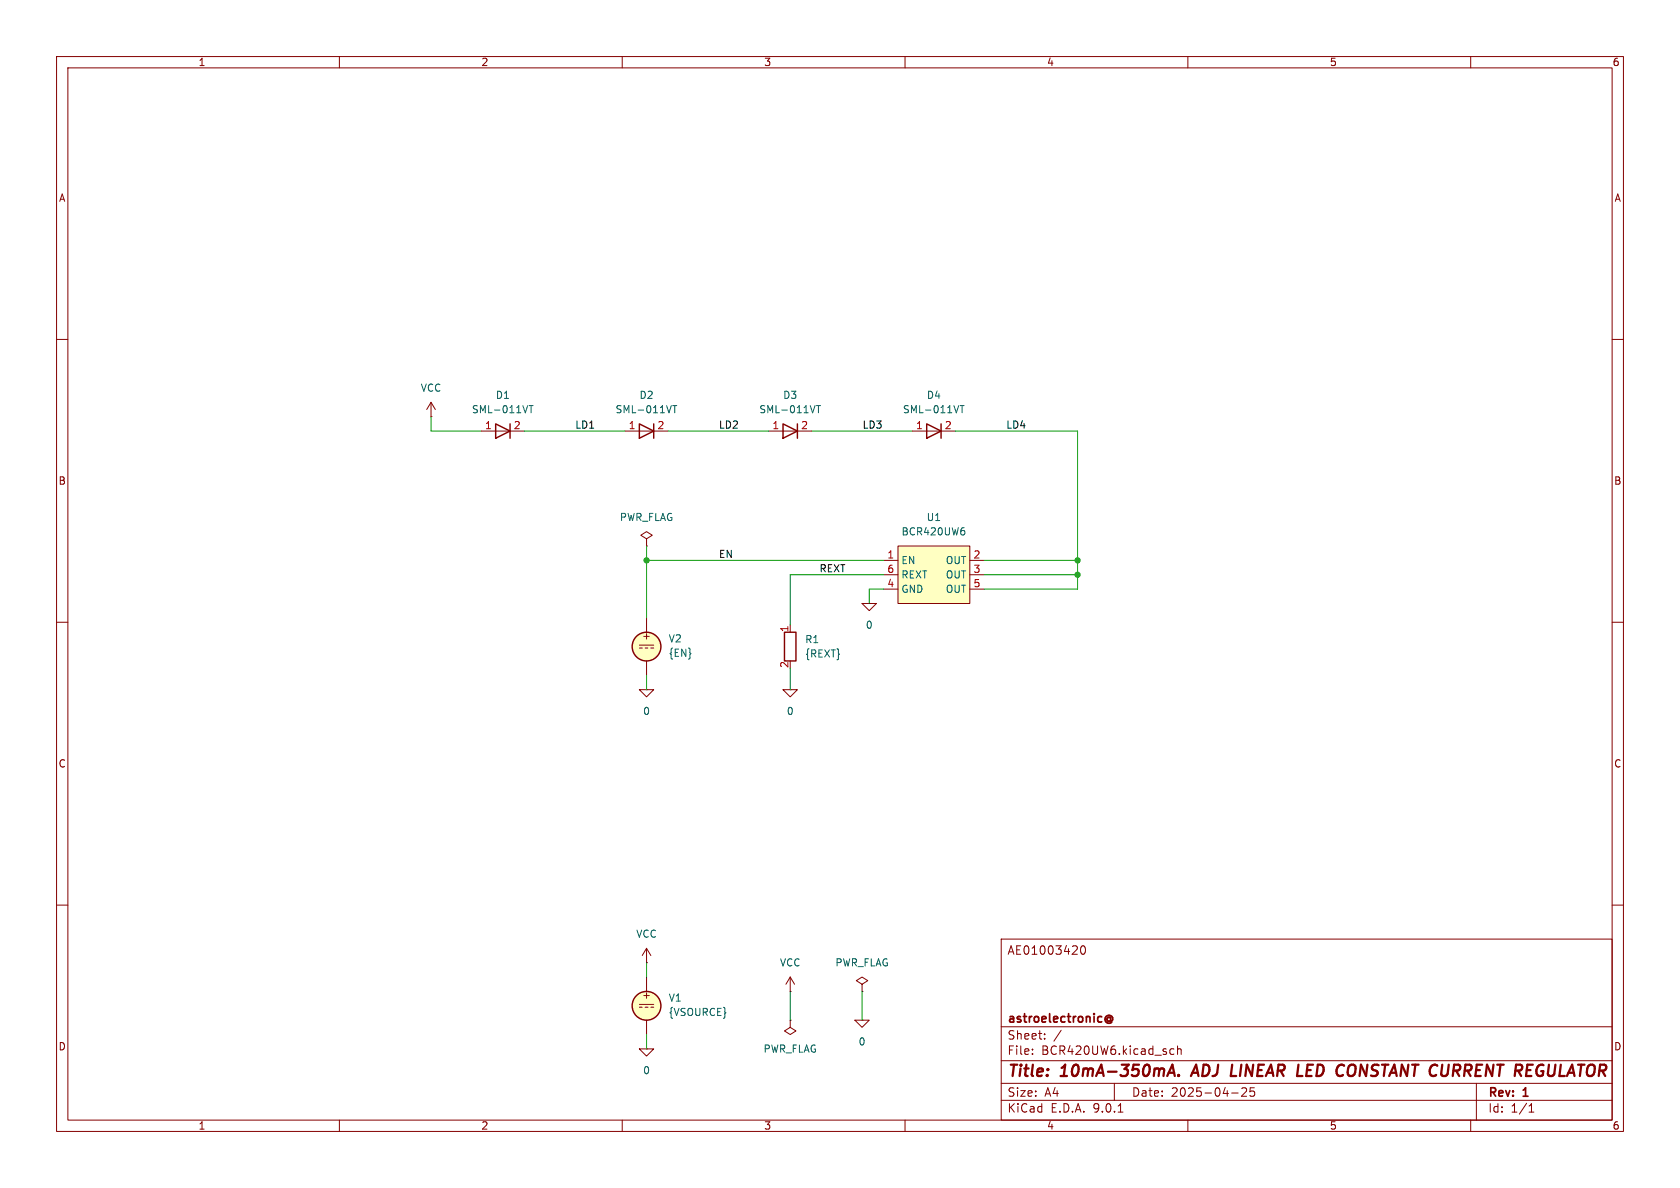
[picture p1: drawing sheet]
(kicad_sch
 (version 20250114)
 (generator "eeschema")
 (generator_version "9.0")
 (paper "A4")
 (title_block
  (title "10mA-350mA. ADJ LINEAR LED CONSTANT CURRENT REGULATOR")
  (date "2025-04-25")
  (rev "1")
  (company "astroelectronic@")
  (comment 4 "AE01003420"))
 (lib_symbols
  (symbol "BCR420UW6:0"
   (power)
   (pin_numbers (hide yes))
   (pin_names
    (offset 0) (hide yes)) (exclude_from_sim no) (in_bom yes) (on_board yes)
   (property "Reference" "#GND" (at 0 -5.08 0) (effects (font (size 1.27 1.27)) (hide yes)))
   (property "Value" "0" (at 0 -2.54 0) (effects (font (size 1.27 1.27))))
   (property "Footprint" "" (at 0 0 0) (effects (font (size 1.27 1.27)) (hide yes)))
   (property "Datasheet" "https://ngspice.sourceforge.io/docs/ngspice-html-manual/manual.xhtml#subsec_Circuit_elements__device" (at 0 -10.16 0) (effects (font (size 1.27 1.27)) (hide yes)))
   (property "Description" "0V reference potential for simulation" (at 0 -7.62 0) (effects (font (size 1.27 1.27)) (hide yes)))
   (symbol "0_0_1"
    (polyline (pts (xy -1.27 0) (xy 0 -1.27) (xy 1.27 0) (xy -1.27 0)) (stroke (width 0) (type default)) (fill (type none))))
   (symbol "0_1_1"
    (pin power_in line (at 0 0 0) (length 0) (name "~" (effects (font (size 1.016 1.016)))) (number "1" (effects (font (size 1.016 1.016))))))
   (embedded_fonts no))
  (symbol "BCR420UW6:BCR420UW6" (exclude_from_sim no) (in_bom yes) (on_board yes)
   (property "Reference" "U" (at 0 7.874 0) (effects (font (size 1.27 1.27))))
   (property "Value" "BCR420UW6" (at 0 6.096 0) (effects (font (size 1.27 1.27))))
   (property "Footprint" "" (at 0 0 0) (effects (font (size 1.27 1.27)) (hide yes)))
   (property "Datasheet" "" (at 0 0 0) (effects (font (size 1.27 1.27)) (hide yes)))
   (property "Description" "" (at 0 0 0) (effects (font (size 1.27 1.27)) (hide yes)))
   (symbol "BCR420UW6_1_1"
    (rectangle (start -6.35 5.08) (end 6.35 -5.08) (stroke (width 0) (type solid)) (fill (type background)))
    (pin passive line (at -8.89 2.54 0) (length 2.54) (name "EN" (effects (font (size 1.27 1.27)))) (number "1" (effects (font (size 1.27 1.27)))))
    (pin passive line (at -8.89 0 0) (length 2.54) (name "REXT" (effects (font (size 1.27 1.27)))) (number "6" (effects (font (size 1.27 1.27)))))
    (pin passive line (at -8.89 -2.54 0) (length 2.54) (name "GND" (effects (font (size 1.27 1.27)))) (number "4" (effects (font (size 1.27 1.27)))))
    (pin passive line (at 8.89 2.54 180) (length 2.54) (name "OUT" (effects (font (size 1.27 1.27)))) (number "2" (effects (font (size 1.27 1.27)))))
    (pin passive line (at 8.89 0 180) (length 2.54) (name "OUT" (effects (font (size 1.27 1.27)))) (number "3" (effects (font (size 1.27 1.27)))))
    (pin passive line (at 8.89 -2.54 180) (length 2.54) (name "OUT" (effects (font (size 1.27 1.27)))) (number "5" (effects (font (size 1.27 1.27))))))
   (embedded_fonts no))
  (symbol "BCR420UW6:PWR_FLAG"
   (power)
   (pin_numbers (hide yes))
   (pin_names
    (offset 0) (hide yes)) (exclude_from_sim no) (in_bom yes) (on_board yes)
   (property "Reference" "#FLG" (at 0 1.905 0) (effects (font (size 1.27 1.27)) (hide yes)))
   (property "Value" "PWR_FLAG" (at 0 3.81 0) (effects (font (size 1.27 1.27))))
   (property "Footprint" "" (at 0 0 0) (effects (font (size 1.27 1.27)) (hide yes)))
   (property "Datasheet" "~" (at 0 0 0) (effects (font (size 1.27 1.27)) (hide yes)))
   (property "Description" "Special symbol for telling ERC where power comes from" (at 0 0 0) (effects (font (size 1.27 1.27)) (hide yes)))
   (symbol "PWR_FLAG_0_0"
    (pin power_out line (at 0 0 90) (length 0) (name "~" (effects (font (size 1.27 1.27)))) (number "1" (effects (font (size 1.27 1.27))))))
   (symbol "PWR_FLAG_0_1"
    (polyline (pts (xy 0 0) (xy 0 1.27) (xy -1.016 1.905) (xy 0 2.54) (xy 1.016 1.905) (xy 0 1.27)) (stroke (width 0) (type default)) (fill (type none))))
   (embedded_fonts no))
  (symbol "BCR420UW6:R"
   (pin_names
    (offset 0) (hide yes)) (exclude_from_sim no) (in_bom yes) (on_board yes)
   (property "Reference" "R" (at 2.032 0 90) (effects (font (size 1.27 1.27))))
   (property "Value" "R" (at 0 0 90) (effects (font (size 1.27 1.27))))
   (property "Footprint" "" (at -1.778 0 90) (effects (font (size 1.27 1.27)) (hide yes)))
   (property "Datasheet" "~" (at 0 0 0) (effects (font (size 1.27 1.27)) (hide yes)))
   (property "Description" "Resistor" (at 0 0 0) (effects (font (size 1.27 1.27)) (hide yes)))
   (symbol "R_0_1"
    (rectangle (start -1.016 -2.54) (end 1.016 2.54) (stroke (width 0.254) (type default)) (fill (type none))))
   (symbol "R_1_1"
    (pin passive line (at 0 3.81 270) (length 1.27) (name "~" (effects (font (size 1.27 1.27)))) (number "1" (effects (font (size 1.27 1.27)))))
    (pin passive line (at 0 -3.81 90) (length 1.27) (name "~" (effects (font (size 1.27 1.27)))) (number "2" (effects (font (size 1.27 1.27))))))
   (embedded_fonts no))
  (symbol "BCR420UW6:SML-011VT"
   (pin_names
    (offset 1.016) (hide yes)) (exclude_from_sim no) (in_bom yes) (on_board yes)
   (property "Reference" "D" (at 0 2.54 0) (effects (font (size 1.27 1.27))))
   (property "Value" "SML-011VT" (at 0 -2.54 0) (effects (font (size 1.27 1.27))))
   (property "Footprint" "" (at 0 0 0) (effects (font (size 1.27 1.27)) (hide yes)))
   (property "Datasheet" "~" (at 0 0 0) (effects (font (size 1.27 1.27)) (hide yes)))
   (property "Description" "" (at 0 0 0) (effects (font (size 1.27 1.27)) (hide yes)))
   (symbol "SML-011VT_0_1"
    (polyline (pts (xy -1.27 1.27) (xy -1.27 -1.27)) (stroke (width 0.254) (type default)) (fill (type none)))
    (polyline (pts (xy 1.27 1.27) (xy 1.27 -1.27) (xy -1.27 0) (xy 1.27 1.27)) (stroke (width 0.254) (type default)) (fill (type none)))
    (polyline (pts (xy 1.27 0) (xy -1.27 0)) (stroke (width 0) (type default)) (fill (type none))))
   (symbol "SML-011VT_1_1"
    (pin passive line (at -3.81 0 0) (length 2.54) (name "K" (effects (font (size 1.27 1.27)))) (number "2" (effects (font (size 1.27 1.27)))))
    (pin passive line (at 3.81 0 180) (length 2.54) (name "A" (effects (font (size 1.27 1.27)))) (number "1" (effects (font (size 1.27 1.27))))))
   (embedded_fonts no))
  (symbol "BCR420UW6:VCC"
   (power)
   (pin_numbers (hide yes))
   (pin_names
    (offset 0) (hide yes)) (exclude_from_sim no) (in_bom yes) (on_board yes)
   (property "Reference" "#PWR" (at 0 -3.81 0) (effects (font (size 1.27 1.27)) (hide yes)))
   (property "Value" "VCC" (at 0 3.556 0) (effects (font (size 1.27 1.27))))
   (property "Footprint" "" (at 0 0 0) (effects (font (size 1.27 1.27)) (hide yes)))
   (property "Datasheet" "" (at 0 0 0) (effects (font (size 1.27 1.27)) (hide yes)))
   (property "Description" "Power symbol creates a global label with name \"VCC\"" (at 0 0 0) (effects (font (size 1.27 1.27)) (hide yes)))
   (symbol "VCC_0_1"
    (polyline (pts (xy -0.762 1.27) (xy 0 2.54)) (stroke (width 0) (type default)) (fill (type none)))
    (polyline (pts (xy 0 2.54) (xy 0.762 1.27)) (stroke (width 0) (type default)) (fill (type none)))
    (polyline (pts (xy 0 0) (xy 0 2.54)) (stroke (width 0) (type default)) (fill (type none))))
   (symbol "VCC_1_1"
    (pin power_in line (at 0 0 90) (length 0) (name "~" (effects (font (size 1.27 1.27)))) (number "1" (effects (font (size 1.27 1.27))))))
   (embedded_fonts no))
  (symbol "BCR420UW6:VDC"
   (pin_numbers (hide yes))
   (pin_names
    (offset 0.0254)) (exclude_from_sim no) (in_bom yes) (on_board yes)
   (property "Reference" "V" (at 2.54 2.54 0) (effects (font (size 1.27 1.27)) (justify left)))
   (property "Value" "1" (at 2.54 0 0) (effects (font (size 1.27 1.27)) (justify left)))
   (property "Footprint" "" (at 0 0 0) (effects (font (size 1.27 1.27)) (hide yes)))
   (property "Datasheet" "https://ngspice.sourceforge.io/docs/ngspice-html-manual/manual.xhtml#sec_Independent_Sources_for" (at 0 0 0) (effects (font (size 1.27 1.27)) (hide yes)))
   (property "Description" "Voltage source, DC" (at 0 0 0) (effects (font (size 1.27 1.27)) (hide yes)))
   (property "Sim.Pins" "1=+ 2=-" (at 0 0 0) (effects (font (size 1.27 1.27)) (hide yes)))
   (property "Sim.Type" "DC" (at 0 0 0) (effects (font (size 1.27 1.27)) (hide yes)))
   (property "Sim.Device" "V" (at 0 0 0) (effects (font (size 1.27 1.27)) (justify left) (hide yes)))
   (symbol "VDC_0_0"
    (polyline (pts (xy -1.27 0.254) (xy 1.27 0.254)) (stroke (width 0) (type default)) (fill (type none)))
    (polyline (pts (xy -0.762 -0.254) (xy -1.27 -0.254)) (stroke (width 0) (type default)) (fill (type none)))
    (polyline (pts (xy 0.254 -0.254) (xy -0.254 -0.254)) (stroke (width 0) (type default)) (fill (type none)))
    (polyline (pts (xy 1.27 -0.254) (xy 0.762 -0.254)) (stroke (width 0) (type default)) (fill (type none)))
    (text "+" (at 0 1.905 0) (effects (font (size 1.27 1.27)))))
   (symbol "VDC_0_1"
    (circle (center 0 0) (radius 2.54) (stroke (width 0.254) (type default)) (fill (type background))))
   (symbol "VDC_1_1"
    (pin passive line (at 0 5.08 270) (length 2.54) (name "~" (effects (font (size 1.27 1.27)))) (number "1" (effects (font (size 1.27 1.27)))))
    (pin passive line (at 0 -5.08 90) (length 2.54) (name "~" (effects (font (size 1.27 1.27)))) (number "2" (effects (font (size 1.27 1.27))))))
   (embedded_fonts no)))
 (junction
  (at 114.3 99.06)
  (diameter 0)
  (color 0 0 0 0))
 (junction
  (at 190.5 99.06)
  (diameter 0)
  (color 0 0 0 0))
 (junction
  (at 190.5 101.6)
  (diameter 0)
  (color 0 0 0 0))
 (wire
  (pts (xy 139.7 110.49) (xy 139.7 101.6))
  (stroke (width 0) (type default)))
 (wire
  (pts (xy 156.21 99.06) (xy 114.3 99.06))
  (stroke (width 0) (type default)))
 (wire
  (pts (xy 114.3 170.18) (xy 114.3 172.72))
  (stroke (width 0) (type default)))
 (wire
  (pts (xy 76.2 73.66) (xy 76.2 76.2))
  (stroke (width 0) (type default)))
 (wire
  (pts (xy 114.3 99.06) (xy 114.3 109.22))
  (stroke (width 0) (type default)))
 (wire
  (pts (xy 92.71 76.2) (xy 110.49 76.2))
  (stroke (width 0) (type default)))
 (wire
  (pts (xy 139.7 118.11) (xy 139.7 121.92))
  (stroke (width 0) (type default)))
 (wire
  (pts (xy 118.11 76.2) (xy 135.89 76.2))
  (stroke (width 0) (type default)))
 (wire
  (pts (xy 76.2 76.2) (xy 85.09 76.2))
  (stroke (width 0) (type default)))
 (wire
  (pts (xy 153.67 104.14) (xy 156.21 104.14))
  (stroke (width 0) (type default)))
 (wire
  (pts (xy 114.3 96.52) (xy 114.3 99.06))
  (stroke (width 0) (type default)))
 (wire
  (pts (xy 190.5 99.06) (xy 173.99 99.06))
  (stroke (width 0) (type default)))
 (wire
  (pts (xy 139.7 101.6) (xy 156.21 101.6))
  (stroke (width 0) (type default)))
 (wire
  (pts (xy 153.67 106.68) (xy 153.67 104.14))
  (stroke (width 0) (type default)))
 (wire
  (pts (xy 173.99 104.14) (xy 190.5 104.14))
  (stroke (width 0) (type default)))
 (wire
  (pts (xy 139.7 175.26) (xy 139.7 180.34))
  (stroke (width 0) (type default)))
 (wire
  (pts (xy 143.51 76.2) (xy 161.29 76.2))
  (stroke (width 0) (type default)))
 (wire
  (pts (xy 114.3 119.38) (xy 114.3 121.92))
  (stroke (width 0) (type default)))
 (wire
  (pts (xy 190.5 76.2) (xy 190.5 99.06))
  (stroke (width 0) (type default)))
 (wire
  (pts (xy 190.5 101.6) (xy 190.5 99.06))
  (stroke (width 0) (type default)))
 (wire
  (pts (xy 168.91 76.2) (xy 190.5 76.2))
  (stroke (width 0) (type default)))
 (wire
  (pts (xy 152.4 175.26) (xy 152.4 180.34))
  (stroke (width 0) (type default)))
 (wire
  (pts (xy 173.99 101.6) (xy 190.5 101.6))
  (stroke (width 0) (type default)))
 (wire
  (pts (xy 190.5 104.14) (xy 190.5 101.6))
  (stroke (width 0) (type default)))
 (wire
  (pts (xy 114.3 182.88) (xy 114.3 185.42))
  (stroke (width 0) (type default)))
 (label "EN"
  (at 127 99.06 0)
  (effects (font (size 1.27 1.27)) (justify left bottom)))
 (label "LD4"
  (at 177.8 76.2 0)
  (effects (font (size 1.27 1.27)) (justify left bottom)))
 (label "REXT"
  (at 144.78 101.6 0)
  (effects (font (size 1.27 1.27)) (justify left bottom)))
 (label "LD1"
  (at 101.6 76.2 0)
  (effects (font (size 1.27 1.27)) (justify left bottom)))
 (label "LD3"
  (at 152.4 76.2 0)
  (effects (font (size 1.27 1.27)) (justify left bottom)))
 (label "LD2"
  (at 127 76.2 0)
  (effects (font (size 1.27 1.27)) (justify left bottom)))
 (symbol
  (lib_id "BCR420UW6:VDC")
  (at 114.3 177.8 0)
  (unit 1)
  (exclude_from_sim no)
  (in_bom yes)
  (on_board yes)
  (dnp no)
  (fields_autoplaced yes)
  (property "Reference" "V1" (at 118.11 176.4001 0) (effects (font (size 1.27 1.27)) (justify left)))
  (property "Value" "{VSOURCE}" (at 118.11 178.9401 0) (effects (font (size 1.27 1.27)) (justify left)))
  (property "Footprint" "" (at 114.3 177.8 0) (effects (font (size 1.27 1.27)) (hide yes)))
  (property "Datasheet" "https://ngspice.sourceforge.io/docs/ngspice-html-manual/manual.xhtml#sec_Independent_Sources_for" (at 114.3 177.8 0) (effects (font (size 1.27 1.27)) (hide yes)))
  (property "Description" "Voltage source, DC" (at 114.3 177.8 0) (effects (font (size 1.27 1.27)) (hide yes)))
  (property "Sim.Pins" "1=+ 2=-" (at 114.3 177.8 0) (effects (font (size 1.27 1.27)) (hide yes)))
  (property "Sim.Type" "DC" (at 114.3 177.8 0) (effects (font (size 1.27 1.27)) (hide yes)))
  (property "Sim.Device" "V" (at 114.3 177.8 0) (effects (font (size 1.27 1.27)) (justify left) (hide yes)))
  (pin "1")
  (pin "2"))
 (symbol
  (lib_id "BCR420UW6:PWR_FLAG")
  (at 139.7 180.34 180)
  (unit 1)
  (exclude_from_sim no)
  (in_bom yes)
  (on_board yes)
  (dnp no)
  (fields_autoplaced yes)
  (property "Reference" "#FLG03" (at 139.7 182.245 0) (effects (font (size 1.27 1.27)) (hide yes)))
  (property "Value" "PWR_FLAG" (at 139.7 185.42 0) (effects (font (size 1.27 1.27))))
  (property "Footprint" "" (at 139.7 180.34 0) (effects (font (size 1.27 1.27)) (hide yes)))
  (property "Datasheet" "~" (at 139.7 180.34 0) (effects (font (size 1.27 1.27)) (hide yes)))
  (property "Description" "Special symbol for telling ERC where power comes from" (at 139.7 180.34 0) (effects (font (size 1.27 1.27)) (hide yes)))
  (pin "1"))
 (symbol
  (lib_id "BCR420UW6:SML-011VT")
  (at 88.9 76.2 180)
  (unit 1)
  (exclude_from_sim no)
  (in_bom yes)
  (on_board yes)
  (dnp no)
  (fields_autoplaced yes)
  (property "Reference" "D1" (at 88.9 69.85 0) (effects (font (size 1.27 1.27))))
  (property "Value" "SML-011VT" (at 88.9 72.39 0) (effects (font (size 1.27 1.27))))
  (property "Footprint" "" (at 88.9 76.2 0) (effects (font (size 1.27 1.27)) (hide yes)))
  (property "Datasheet" "~" (at 88.9 76.2 0) (effects (font (size 1.27 1.27)) (hide yes)))
  (property "Description" "" (at 88.9 76.2 0) (effects (font (size 1.27 1.27)) (hide yes)))
  (property "Sim.Library" "SML-011VT_SPICE.lib" (at 88.9 76.2 0) (effects (font (size 1.27 1.27)) (hide yes)))
  (property "Sim.Name" "SML-011VT" (at 88.9 76.2 0) (effects (font (size 1.27 1.27)) (hide yes)))
  (property "Sim.Device" "D" (at 88.9 76.2 0) (effects (font (size 1.27 1.27)) (hide yes)))
  (property "Sim.Pins" "1=A 2=K" (at 88.9 76.2 0) (effects (font (size 1.27 1.27)) (hide yes)))
  (pin "2")
  (pin "1"))
 (symbol
  (lib_id "BCR420UW6:VDC")
  (at 114.3 114.3 0)
  (unit 1)
  (exclude_from_sim no)
  (in_bom yes)
  (on_board yes)
  (dnp no)
  (fields_autoplaced yes)
  (property "Reference" "V2" (at 118.11 112.9001 0) (effects (font (size 1.27 1.27)) (justify left)))
  (property "Value" "{EN}" (at 118.11 115.4401 0) (effects (font (size 1.27 1.27)) (justify left)))
  (property "Footprint" "" (at 114.3 114.3 0) (effects (font (size 1.27 1.27)) (hide yes)))
  (property "Datasheet" "https://ngspice.sourceforge.io/docs/ngspice-html-manual/manual.xhtml#sec_Independent_Sources_for" (at 114.3 114.3 0) (effects (font (size 1.27 1.27)) (hide yes)))
  (property "Description" "Voltage source, DC" (at 114.3 114.3 0) (effects (font (size 1.27 1.27)) (hide yes)))
  (property "Sim.Pins" "1=+ 2=-" (at 114.3 114.3 0) (effects (font (size 1.27 1.27)) (hide yes)))
  (property "Sim.Type" "DC" (at 114.3 114.3 0) (effects (font (size 1.27 1.27)) (hide yes)))
  (property "Sim.Device" "V" (at 114.3 114.3 0) (effects (font (size 1.27 1.27)) (justify left) (hide yes)))
  (pin "1")
  (pin "2"))
 (symbol
  (lib_id "BCR420UW6:SML-011VT")
  (at 114.3 76.2 180)
  (unit 1)
  (exclude_from_sim no)
  (in_bom yes)
  (on_board yes)
  (dnp no)
  (fields_autoplaced yes)
  (property "Reference" "D2" (at 114.3 69.85 0) (effects (font (size 1.27 1.27))))
  (property "Value" "SML-011VT" (at 114.3 72.39 0) (effects (font (size 1.27 1.27))))
  (property "Footprint" "" (at 114.3 76.2 0) (effects (font (size 1.27 1.27)) (hide yes)))
  (property "Datasheet" "~" (at 114.3 76.2 0) (effects (font (size 1.27 1.27)) (hide yes)))
  (property "Description" "" (at 114.3 76.2 0) (effects (font (size 1.27 1.27)) (hide yes)))
  (property "Sim.Library" "SML-011VT_SPICE.lib" (at 114.3 76.2 0) (effects (font (size 1.27 1.27)) (hide yes)))
  (property "Sim.Name" "SML-011VT" (at 114.3 76.2 0) (effects (font (size 1.27 1.27)) (hide yes)))
  (property "Sim.Device" "D" (at 114.3 76.2 0) (effects (font (size 1.27 1.27)) (hide yes)))
  (property "Sim.Pins" "1=A 2=K" (at 114.3 76.2 0) (effects (font (size 1.27 1.27)) (hide yes)))
  (pin "2")
  (pin "1"))
 (symbol
  (lib_id "BCR420UW6:BCR420UW6")
  (at 165.1 101.6 0)
  (unit 1)
  (exclude_from_sim no)
  (in_bom yes)
  (on_board yes)
  (dnp no)
  (fields_autoplaced yes)
  (property "Reference" "U1" (at 165.1 91.44 0) (effects (font (size 1.27 1.27))))
  (property "Value" "BCR420UW6" (at 165.1 93.98 0) (effects (font (size 1.27 1.27))))
  (property "Footprint" "" (at 165.1 101.6 0) (effects (font (size 1.27 1.27)) (hide yes)))
  (property "Datasheet" "" (at 165.1 101.6 0) (effects (font (size 1.27 1.27)) (hide yes)))
  (property "Description" "" (at 165.1 101.6 0) (effects (font (size 1.27 1.27)) (hide yes)))
  (property "Sim.Library" "BCR420UW6.spice.txt" (at 165.1 101.6 0) (effects (font (size 1.27 1.27)) (hide yes)))
  (property "Sim.Name" "BCR420UW6" (at 165.1 101.6 0) (effects (font (size 1.27 1.27)) (hide yes)))
  (property "Sim.Device" "SUBCKT" (at 165.1 101.6 0) (effects (font (size 1.27 1.27)) (hide yes)))
  (property "Sim.Pins" "1=1 2=2 3=3 4=4 5=5 6=6" (at 165.1 101.6 0) (effects (font (size 1.27 1.27)) (hide yes)))
  (pin "2")
  (pin "5")
  (pin "4")
  (pin "6")
  (pin "1")
  (pin "3"))
 (symbol
  (lib_id "BCR420UW6:0")
  (at 152.4 180.34 0)
  (unit 1)
  (exclude_from_sim no)
  (in_bom yes)
  (on_board yes)
  (dnp no)
  (fields_autoplaced yes)
  (property "Reference" "#GND05" (at 152.4 185.42 0) (effects (font (size 1.27 1.27)) (hide yes)))
  (property "Value" "0" (at 152.4 184.15 0) (effects (font (size 1.27 1.27))))
  (property "Footprint" "" (at 152.4 180.34 0) (effects (font (size 1.27 1.27)) (hide yes)))
  (property "Datasheet" "https://ngspice.sourceforge.io/docs/ngspice-html-manual/manual.xhtml#subsec_Circuit_elements__device" (at 152.4 190.5 0) (effects (font (size 1.27 1.27)) (hide yes)))
  (property "Description" "0V reference potential for simulation" (at 152.4 187.96 0) (effects (font (size 1.27 1.27)) (hide yes)))
  (pin "1"))
 (symbol
  (lib_id "BCR420UW6:VCC")
  (at 139.7 175.26 0)
  (unit 1)
  (exclude_from_sim no)
  (in_bom yes)
  (on_board yes)
  (dnp no)
  (fields_autoplaced yes)
  (property "Reference" "#PWR03" (at 139.7 179.07 0) (effects (font (size 1.27 1.27)) (hide yes)))
  (property "Value" "VCC" (at 139.7 170.18 0) (effects (font (size 1.27 1.27))))
  (property "Footprint" "" (at 139.7 175.26 0) (effects (font (size 1.27 1.27)) (hide yes)))
  (property "Datasheet" "" (at 139.7 175.26 0) (effects (font (size 1.27 1.27)) (hide yes)))
  (property "Description" "Power symbol creates a global label with name \"VCC\"" (at 139.7 175.26 0) (effects (font (size 1.27 1.27)) (hide yes)))
  (pin "1"))
 (symbol
  (lib_id "BCR420UW6:0")
  (at 153.67 106.68 0)
  (unit 1)
  (exclude_from_sim no)
  (in_bom yes)
  (on_board yes)
  (dnp no)
  (fields_autoplaced yes)
  (property "Reference" "#GND03" (at 153.67 111.76 0) (effects (font (size 1.27 1.27)) (hide yes)))
  (property "Value" "0" (at 153.67 110.49 0) (effects (font (size 1.27 1.27))))
  (property "Footprint" "" (at 153.67 106.68 0) (effects (font (size 1.27 1.27)) (hide yes)))
  (property "Datasheet" "https://ngspice.sourceforge.io/docs/ngspice-html-manual/manual.xhtml#subsec_Circuit_elements__device" (at 153.67 116.84 0) (effects (font (size 1.27 1.27)) (hide yes)))
  (property "Description" "0V reference potential for simulation" (at 153.67 114.3 0) (effects (font (size 1.27 1.27)) (hide yes)))
  (pin "1"))
 (symbol
  (lib_id "BCR420UW6:R")
  (at 139.7 114.3 0)
  (unit 1)
  (exclude_from_sim no)
  (in_bom yes)
  (on_board yes)
  (dnp no)
  (fields_autoplaced yes)
  (property "Reference" "R1" (at 142.24 113.0299 0) (effects (font (size 1.27 1.27)) (justify left)))
  (property "Value" "{REXT}" (at 142.24 115.5699 0) (effects (font (size 1.27 1.27)) (justify left)))
  (property "Footprint" "" (at 137.922 114.3 90) (effects (font (size 1.27 1.27)) (hide yes)))
  (property "Datasheet" "~" (at 139.7 114.3 0) (effects (font (size 1.27 1.27)) (hide yes)))
  (property "Description" "Resistor" (at 139.7 114.3 0) (effects (font (size 1.27 1.27)) (hide yes)))
  (pin "1")
  (pin "2"))
 (symbol
  (lib_id "BCR420UW6:0")
  (at 139.7 121.92 0)
  (unit 1)
  (exclude_from_sim no)
  (in_bom yes)
  (on_board yes)
  (dnp no)
  (fields_autoplaced yes)
  (property "Reference" "#GND02" (at 139.7 127 0) (effects (font (size 1.27 1.27)) (hide yes)))
  (property "Value" "0" (at 139.7 125.73 0) (effects (font (size 1.27 1.27))))
  (property "Footprint" "" (at 139.7 121.92 0) (effects (font (size 1.27 1.27)) (hide yes)))
  (property "Datasheet" "https://ngspice.sourceforge.io/docs/ngspice-html-manual/manual.xhtml#subsec_Circuit_elements__device" (at 139.7 132.08 0) (effects (font (size 1.27 1.27)) (hide yes)))
  (property "Description" "0V reference potential for simulation" (at 139.7 129.54 0) (effects (font (size 1.27 1.27)) (hide yes)))
  (pin "1"))
 (symbol
  (lib_id "BCR420UW6:VCC")
  (at 76.2 73.66 0)
  (unit 1)
  (exclude_from_sim no)
  (in_bom yes)
  (on_board yes)
  (dnp no)
  (fields_autoplaced yes)
  (property "Reference" "#PWR01" (at 76.2 77.47 0) (effects (font (size 1.27 1.27)) (hide yes)))
  (property "Value" "VCC" (at 76.2 68.58 0) (effects (font (size 1.27 1.27))))
  (property "Footprint" "" (at 76.2 73.66 0) (effects (font (size 1.27 1.27)) (hide yes)))
  (property "Datasheet" "" (at 76.2 73.66 0) (effects (font (size 1.27 1.27)) (hide yes)))
  (property "Description" "Power symbol creates a global label with name \"VCC\"" (at 76.2 73.66 0) (effects (font (size 1.27 1.27)) (hide yes)))
  (pin "1"))
 (symbol
  (lib_id "BCR420UW6:PWR_FLAG")
  (at 152.4 175.26 0)
  (unit 1)
  (exclude_from_sim no)
  (in_bom yes)
  (on_board yes)
  (dnp no)
  (fields_autoplaced yes)
  (property "Reference" "#FLG02" (at 152.4 173.355 0) (effects (font (size 1.27 1.27)) (hide yes)))
  (property "Value" "PWR_FLAG" (at 152.4 170.18 0) (effects (font (size 1.27 1.27))))
  (property "Footprint" "" (at 152.4 175.26 0) (effects (font (size 1.27 1.27)) (hide yes)))
  (property "Datasheet" "~" (at 152.4 175.26 0) (effects (font (size 1.27 1.27)) (hide yes)))
  (property "Description" "Special symbol for telling ERC where power comes from" (at 152.4 175.26 0) (effects (font (size 1.27 1.27)) (hide yes)))
  (pin "1"))
 (symbol
  (lib_id "BCR420UW6:SML-011VT")
  (at 139.7 76.2 180)
  (unit 1)
  (exclude_from_sim no)
  (in_bom yes)
  (on_board yes)
  (dnp no)
  (fields_autoplaced yes)
  (property "Reference" "D3" (at 139.7 69.85 0) (effects (font (size 1.27 1.27))))
  (property "Value" "SML-011VT" (at 139.7 72.39 0) (effects (font (size 1.27 1.27))))
  (property "Footprint" "" (at 139.7 76.2 0) (effects (font (size 1.27 1.27)) (hide yes)))
  (property "Datasheet" "~" (at 139.7 76.2 0) (effects (font (size 1.27 1.27)) (hide yes)))
  (property "Description" "" (at 139.7 76.2 0) (effects (font (size 1.27 1.27)) (hide yes)))
  (property "Sim.Library" "SML-011VT_SPICE.lib" (at 139.7 76.2 0) (effects (font (size 1.27 1.27)) (hide yes)))
  (property "Sim.Name" "SML-011VT" (at 139.7 76.2 0) (effects (font (size 1.27 1.27)) (hide yes)))
  (property "Sim.Device" "D" (at 139.7 76.2 0) (effects (font (size 1.27 1.27)) (hide yes)))
  (property "Sim.Pins" "1=A 2=K" (at 139.7 76.2 0) (effects (font (size 1.27 1.27)) (hide yes)))
  (pin "2")
  (pin "1"))
 (symbol
  (lib_id "BCR420UW6:PWR_FLAG")
  (at 114.3 96.52 0)
  (unit 1)
  (exclude_from_sim no)
  (in_bom yes)
  (on_board yes)
  (dnp no)
  (fields_autoplaced yes)
  (property "Reference" "#FLG01" (at 114.3 94.615 0) (effects (font (size 1.27 1.27)) (hide yes)))
  (property "Value" "PWR_FLAG" (at 114.3 91.44 0) (effects (font (size 1.27 1.27))))
  (property "Footprint" "" (at 114.3 96.52 0) (effects (font (size 1.27 1.27)) (hide yes)))
  (property "Datasheet" "~" (at 114.3 96.52 0) (effects (font (size 1.27 1.27)) (hide yes)))
  (property "Description" "Special symbol for telling ERC where power comes from" (at 114.3 96.52 0) (effects (font (size 1.27 1.27)) (hide yes)))
  (pin "1"))
 (symbol
  (lib_id "BCR420UW6:SML-011VT")
  (at 165.1 76.2 180)
  (unit 1)
  (exclude_from_sim no)
  (in_bom yes)
  (on_board yes)
  (dnp no)
  (fields_autoplaced yes)
  (property "Reference" "D4" (at 165.1 69.85 0) (effects (font (size 1.27 1.27))))
  (property "Value" "SML-011VT" (at 165.1 72.39 0) (effects (font (size 1.27 1.27))))
  (property "Footprint" "" (at 165.1 76.2 0) (effects (font (size 1.27 1.27)) (hide yes)))
  (property "Datasheet" "~" (at 165.1 76.2 0) (effects (font (size 1.27 1.27)) (hide yes)))
  (property "Description" "" (at 165.1 76.2 0) (effects (font (size 1.27 1.27)) (hide yes)))
  (property "Sim.Library" "SML-011VT_SPICE.lib" (at 165.1 76.2 0) (effects (font (size 1.27 1.27)) (hide yes)))
  (property "Sim.Name" "SML-011VT" (at 165.1 76.2 0) (effects (font (size 1.27 1.27)) (hide yes)))
  (property "Sim.Device" "D" (at 165.1 76.2 0) (effects (font (size 1.27 1.27)) (hide yes)))
  (property "Sim.Pins" "1=A 2=K" (at 165.1 76.2 0) (effects (font (size 1.27 1.27)) (hide yes)))
  (pin "2")
  (pin "1"))
 (symbol
  (lib_id "BCR420UW6:0")
  (at 114.3 121.92 0)
  (unit 1)
  (exclude_from_sim no)
  (in_bom yes)
  (on_board yes)
  (dnp no)
  (fields_autoplaced yes)
  (property "Reference" "#GND01" (at 114.3 127 0) (effects (font (size 1.27 1.27)) (hide yes)))
  (property "Value" "0" (at 114.3 125.73 0) (effects (font (size 1.27 1.27))))
  (property "Footprint" "" (at 114.3 121.92 0) (effects (font (size 1.27 1.27)) (hide yes)))
  (property "Datasheet" "https://ngspice.sourceforge.io/docs/ngspice-html-manual/manual.xhtml#subsec_Circuit_elements__device" (at 114.3 132.08 0) (effects (font (size 1.27 1.27)) (hide yes)))
  (property "Description" "0V reference potential for simulation" (at 114.3 129.54 0) (effects (font (size 1.27 1.27)) (hide yes)))
  (pin "1"))
 (symbol
  (lib_id "BCR420UW6:0")
  (at 114.3 185.42 0)
  (unit 1)
  (exclude_from_sim no)
  (in_bom yes)
  (on_board yes)
  (dnp no)
  (fields_autoplaced yes)
  (property "Reference" "#GND04" (at 114.3 190.5 0) (effects (font (size 1.27 1.27)) (hide yes)))
  (property "Value" "0" (at 114.3 189.23 0) (effects (font (size 1.27 1.27))))
  (property "Footprint" "" (at 114.3 185.42 0) (effects (font (size 1.27 1.27)) (hide yes)))
  (property "Datasheet" "https://ngspice.sourceforge.io/docs/ngspice-html-manual/manual.xhtml#subsec_Circuit_elements__device" (at 114.3 195.58 0) (effects (font (size 1.27 1.27)) (hide yes)))
  (property "Description" "0V reference potential for simulation" (at 114.3 193.04 0) (effects (font (size 1.27 1.27)) (hide yes)))
  (pin "1"))
 (symbol
  (lib_id "BCR420UW6:VCC")
  (at 114.3 170.18 0)
  (unit 1)
  (exclude_from_sim no)
  (in_bom yes)
  (on_board yes)
  (dnp no)
  (fields_autoplaced yes)
  (property "Reference" "#PWR02" (at 114.3 173.99 0) (effects (font (size 1.27 1.27)) (hide yes)))
  (property "Value" "VCC" (at 114.3 165.1 0) (effects (font (size 1.27 1.27))))
  (property "Footprint" "" (at 114.3 170.18 0) (effects (font (size 1.27 1.27)) (hide yes)))
  (property "Datasheet" "" (at 114.3 170.18 0) (effects (font (size 1.27 1.27)) (hide yes)))
  (property "Description" "Power symbol creates a global label with name \"VCC\"" (at 114.3 170.18 0) (effects (font (size 1.27 1.27)) (hide yes)))
  (pin "1"))
 (sheet_instances
  (path ""
   (page "1")))
 (embedded_fonts no))
